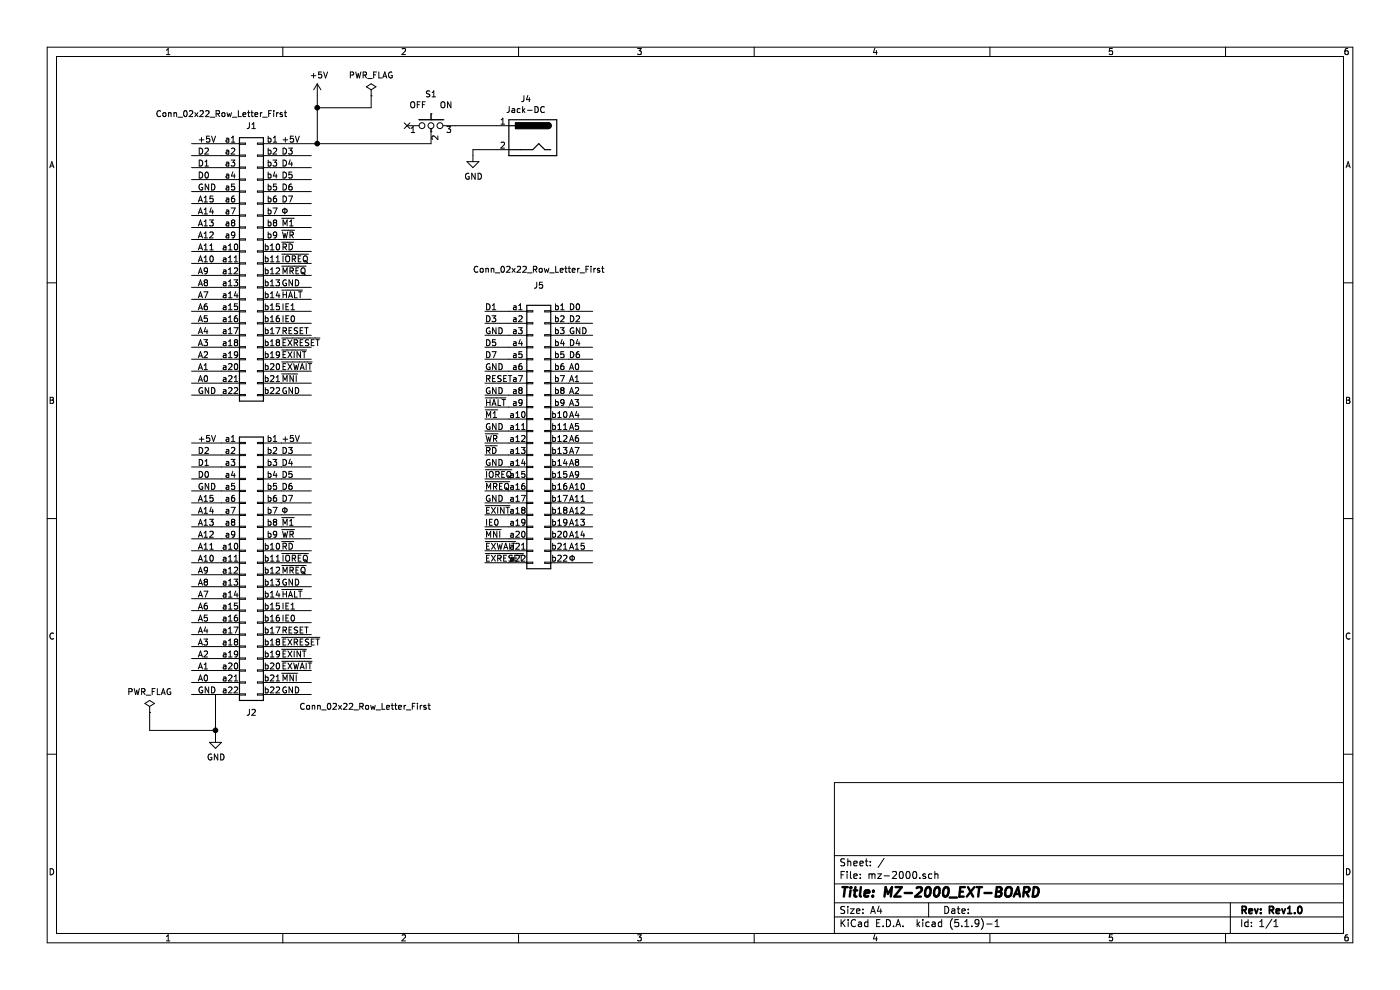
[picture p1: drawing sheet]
EESchema Schematic File Version 4
EELAYER 30 0
EELAYER END
$Descr A4 11693 8268
encoding utf-8
Sheet 1 1
Title "MZ-2000_EXT-BOARD"
Date ""
Rev "Rev1.0"
Comp ""
Comment1 ""
Comment2 ""
Comment3 ""
Comment4 ""
$EndDescr
$Comp
L Connector_Generic:Conn_02x22_Row_Letter_First J1
U 1 1
P 2050 2200
F 0 "J1" H 2100 3350 50  0000 C CNN
F 1 "Conn_02x22_Row_Letter_First" H 1850 3450 50  0000 C CNN
F 2 "mz-2000:BUS_MZ2000" H 2050 2200 50  0001 C CNN
F 3 "~" H 2050 2200 50  0001 C CNN
	1    2050 2200
	1    0    0    -1  
$EndComp
$Comp
L Connector_Generic:Conn_02x22_Row_Letter_First J2
U 1 1
P 2050 4700
F 0 "J2" H 2100 3450 50  0000 C CNN
F 1 "Conn_02x22_Row_Letter_First" H 3050 3500 50  0000 C CNN
F 2 "mz-2000:PinHeader_2x22_P2.54mm_Vertical" H 2050 4700 50  0001 C CNN
F 3 "~" H 2050 4700 50  0001 C CNN
	1    2050 4700
	1    0    0    -1  
$EndComp
Wire Wire Line
	1850 1200 1600 1200
Wire Wire Line
	1850 1300 1600 1300
Wire Wire Line
	1850 1400 1600 1400
Wire Wire Line
	1850 1500 1600 1500
Wire Wire Line
	2350 1200 2650 1200
Wire Wire Line
	2350 1300 2600 1300
$Comp
L power:+5V #PWR02
U 1 1
P 2650 800
F 0 "#PWR02" H 2650 650 50  0001 C CNN
F 1 "+5V" H 2665 973 50  0000 C CNN
F 2 "" H 2650 800 50  0001 C CNN
F 3 "" H 2650 800 50  0001 C CNN
	1    2650 800 
	1    0    0    -1  
$EndComp
Wire Wire Line
	2650 800  2650 900 
Connection ~ 2650 900 
$Comp
L power:GND #PWR01
U 1 1
P 1800 6150
F 0 "#PWR01" H 1800 5900 50  0001 C CNN
F 1 "GND" H 1805 5977 50  0000 C CNN
F 2 "" H 1800 6150 50  0001 C CNN
F 3 "" H 1800 6150 50  0001 C CNN
	1    1800 6150
	1    0    0    -1  
$EndComp
$Comp
L power:PWR_FLAG #FLG02
U 1 1
P 3100 800
F 0 "#FLG02" H 3100 875 50  0001 C CNN
F 1 "PWR_FLAG" H 3100 973 50  0000 C CNN
F 2 "" H 3100 800 50  0001 C CNN
F 3 "~" H 3100 800 50  0001 C CNN
	1    3100 800 
	1    0    0    -1  
$EndComp
Wire Wire Line
	2650 900  3100 900 
Wire Wire Line
	3100 900  3100 800 
$Comp
L power:PWR_FLAG #FLG01
U 1 1
P 1250 5950
F 0 "#FLG01" H 1250 6025 50  0001 C CNN
F 1 "PWR_FLAG" H 1250 6123 50  0000 C CNN
F 2 "" H 1250 5950 50  0001 C CNN
F 3 "~" H 1250 5950 50  0001 C CNN
	1    1250 5950
	1    0    0    -1  
$EndComp
Wire Wire Line
	2650 900  2650 1200
$Comp
L Connector:Jack-DC J4
U 1 1
P 4450 1150
F 0 "J4" H 4507 1475 50  0000 C CNN
F 1 "Jack-DC" H 4507 1384 50  0000 C CNN
F 2 "Connector_BarrelJack:BarrelJack_Horizontal" H 4500 1110 50  0001 C CNN
F 3 "~" H 4500 1110 50  0001 C CNN
	1    4450 1150
	-1   0    0    -1  
$EndComp
Wire Wire Line
	3800 1050 4150 1050
$Comp
L power:GND #PWR04
U 1 1
P 3950 1300
F 0 "#PWR04" H 3950 1050 50  0001 C CNN
F 1 "GND" H 3955 1127 50  0000 C CNN
F 2 "" H 3950 1300 50  0001 C CNN
F 3 "" H 3950 1300 50  0001 C CNN
	1    3950 1300
	1    0    0    -1  
$EndComp
Wire Wire Line
	3950 1300 3950 1250
Wire Wire Line
	3950 1250 4150 1250
$Comp
L Connector_Generic:Conn_02x22_Row_Letter_First J5
U 1 1
P 4450 3600
F 0 "J5" H 4500 4817 50  0000 C CNN
F 1 "Conn_02x22_Row_Letter_First" H 4500 4950 50  0000 C CNN
F 2 "mz-2000:PinHeader_2x22_P2.54mm_Vertical" H 4450 3600 50  0001 C CNN
F 3 "~" H 4450 3600 50  0001 C CNN
	1    4450 3600
	1    0    0    -1  
$EndComp
Wire Wire Line
	4750 2700 4950 2700
Connection ~ 2650 1200
NoConn ~ 3400 1050
$Comp
L Memory_RAM2:SLIDE_SWITCH_3P S1
U 1 1
P 3600 850
F 0 "S1" H 3600 915 50  0000 C CNN
F 1 "OFF   ON" H 3600 824 50  0000 C CNN
F 2 "Connector_PinHeader_2.54mm:PinHeader_1x03_P2.54mm_Vertical" H 3600 875 50  0001 C CNN
F 3 "" H 3600 875 50  0001 C CNN
	1    3600 850 
	1    0    0    -1  
$EndComp
Text Label 1650 1200 0    50   ~ 0
+5V
Text Label 1650 1300 0    50   ~ 0
D2
Text Label 1650 1400 0    50   ~ 0
D1
Text Label 1650 1500 0    50   ~ 0
D0
Text Label 1650 1600 0    50   ~ 0
GND
Text Label 1650 1700 0    50   ~ 0
A15
Text Label 1650 1800 0    50   ~ 0
A14
Text Label 1650 1900 0    50   ~ 0
A13
Text Label 1650 2000 0    50   ~ 0
A12
Text Label 1650 2100 0    50   ~ 0
A11
Text Label 1650 2200 0    50   ~ 0
A10
Text Label 1650 2300 0    50   ~ 0
A9
Text Label 1650 2400 0    50   ~ 0
A8
Text Label 1650 2500 0    50   ~ 0
A7
Text Label 1650 2600 0    50   ~ 0
A6
Text Label 1650 2700 0    50   ~ 0
A5
Text Label 1650 2800 0    50   ~ 0
A4
Text Label 1650 2900 0    50   ~ 0
A3
Text Label 1650 3000 0    50   ~ 0
A2
Text Label 1650 3100 0    50   ~ 0
A1
Text Label 1650 3200 0    50   ~ 0
A0
Text Label 1650 3300 0    50   ~ 0
GND
Text Label 2350 3300 0    50   ~ 0
GND
Text Label 2350 3200 0    50   ~ 0
~MNI
Text Label 2350 3100 0    50   ~ 0
~EXWAIT
Text Label 2350 3000 0    50   ~ 0
~EXINT
Text Label 2350 2800 0    50   ~ 0
RESET
Text Label 2350 2700 0    50   ~ 0
IE0
Text Label 2350 2600 0    50   ~ 0
IE1
Text Label 2350 2500 0    50   ~ 0
~HALT
Text Label 2350 2400 0    50   ~ 0
GND
Text Label 2350 2300 0    50   ~ 0
~MREQ
Text Label 2350 2200 0    50   ~ 0
~IOREQ
Text Label 2350 2100 0    50   ~ 0
~RD
Text Label 2350 2000 0    50   ~ 0
~WR
Text Label 2350 1900 0    50   ~ 0
~M1
Text Label 2350 1800 0    50   ~ 0
Φ
Text Label 2350 1700 0    50   ~ 0
D7
Text Label 2350 1600 0    50   ~ 0
D6
Text Label 2350 1500 0    50   ~ 0
D5
Text Label 2350 1400 0    50   ~ 0
D4
Text Label 2350 1300 0    50   ~ 0
D3
Text Label 2350 1200 0    50   ~ 0
+5V
Wire Wire Line
	1850 1600 1600 1600
Wire Wire Line
	1850 1700 1600 1700
Wire Wire Line
	1850 1800 1600 1800
Wire Wire Line
	1850 1900 1600 1900
Wire Wire Line
	1850 2000 1600 2000
Wire Wire Line
	1850 2100 1600 2100
Wire Wire Line
	1850 2200 1600 2200
Wire Wire Line
	1850 2300 1600 2300
Wire Wire Line
	1850 2400 1600 2400
Wire Wire Line
	1850 2500 1600 2500
Wire Wire Line
	1850 2600 1600 2600
Wire Wire Line
	1850 2700 1600 2700
Wire Wire Line
	1850 2800 1600 2800
Wire Wire Line
	1850 2900 1600 2900
Wire Wire Line
	1850 3000 1600 3000
Wire Wire Line
	1850 3100 1600 3100
Wire Wire Line
	1850 3200 1600 3200
Wire Wire Line
	1850 3300 1600 3300
Wire Wire Line
	2350 1400 2600 1400
Wire Wire Line
	2350 1500 2600 1500
Wire Wire Line
	2350 1600 2600 1600
Wire Wire Line
	2350 1700 2600 1700
Wire Wire Line
	2350 1800 2600 1800
Wire Wire Line
	2350 1900 2600 1900
Wire Wire Line
	2350 2000 2600 2000
Wire Wire Line
	2350 2100 2600 2100
Wire Wire Line
	2350 2200 2600 2200
Wire Wire Line
	2350 2300 2600 2300
Wire Wire Line
	2350 2400 2600 2400
Wire Wire Line
	2350 2500 2600 2500
Wire Wire Line
	2350 2600 2600 2600
Wire Wire Line
	2350 2700 2600 2700
Wire Wire Line
	2350 2800 2600 2800
Wire Wire Line
	2350 2900 2600 2900
Wire Wire Line
	2350 3000 2600 3000
Wire Wire Line
	2350 3100 2600 3100
Wire Wire Line
	2350 3200 2600 3200
Wire Wire Line
	2350 3300 2600 3300
Wire Wire Line
	1850 3700 1600 3700
Wire Wire Line
	1850 3800 1600 3800
Wire Wire Line
	1850 3900 1600 3900
Wire Wire Line
	1850 4000 1600 4000
Text Label 1650 3700 0    50   ~ 0
+5V
Text Label 1650 3800 0    50   ~ 0
D2
Text Label 1650 3900 0    50   ~ 0
D1
Text Label 1650 4000 0    50   ~ 0
D0
Text Label 1650 4100 0    50   ~ 0
GND
Text Label 1650 4200 0    50   ~ 0
A15
Text Label 1650 4300 0    50   ~ 0
A14
Text Label 1650 4400 0    50   ~ 0
A13
Text Label 1650 4500 0    50   ~ 0
A12
Text Label 1650 4600 0    50   ~ 0
A11
Text Label 1650 4700 0    50   ~ 0
A10
Text Label 1650 4800 0    50   ~ 0
A9
Text Label 1650 4900 0    50   ~ 0
A8
Text Label 1650 5000 0    50   ~ 0
A7
Text Label 1650 5100 0    50   ~ 0
A6
Text Label 1650 5200 0    50   ~ 0
A5
Text Label 1650 5300 0    50   ~ 0
A4
Text Label 1650 5400 0    50   ~ 0
A3
Text Label 1650 5500 0    50   ~ 0
A2
Text Label 1650 5600 0    50   ~ 0
A1
Text Label 1650 5700 0    50   ~ 0
A0
Text Label 1650 5800 0    50   ~ 0
GND
Wire Wire Line
	1850 4100 1600 4100
Wire Wire Line
	1850 4200 1600 4200
Wire Wire Line
	1850 4300 1600 4300
Wire Wire Line
	1850 4400 1600 4400
Wire Wire Line
	1850 4500 1600 4500
Wire Wire Line
	1850 4600 1600 4600
Wire Wire Line
	1850 4700 1600 4700
Wire Wire Line
	1850 4800 1600 4800
Wire Wire Line
	1850 4900 1600 4900
Wire Wire Line
	1850 5000 1600 5000
Wire Wire Line
	1850 5100 1600 5100
Wire Wire Line
	1850 5200 1600 5200
Wire Wire Line
	1850 5300 1600 5300
Wire Wire Line
	1850 5400 1600 5400
Wire Wire Line
	1850 5500 1600 5500
Wire Wire Line
	1850 5600 1600 5600
Wire Wire Line
	1850 5700 1600 5700
Wire Wire Line
	1600 5800 1850 5800
Wire Wire Line
	2350 3700 2600 3700
Wire Wire Line
	2350 3800 2600 3800
Text Label 2350 5800 0    50   ~ 0
GND
Text Label 2350 5700 0    50   ~ 0
~MNI
Text Label 2350 5600 0    50   ~ 0
~EXWAIT
Text Label 2350 5500 0    50   ~ 0
~EXINT
Text Label 2350 5300 0    50   ~ 0
RESET
Text Label 2350 5200 0    50   ~ 0
IE0
Text Label 2350 5100 0    50   ~ 0
IE1
Text Label 2350 5000 0    50   ~ 0
~HALT
Text Label 2350 4900 0    50   ~ 0
GND
Text Label 2350 4800 0    50   ~ 0
~MREQ
Text Label 2350 4700 0    50   ~ 0
~IOREQ
Text Label 2350 4600 0    50   ~ 0
~RD
Text Label 2350 4500 0    50   ~ 0
~WR
Text Label 2350 4400 0    50   ~ 0
~M1
Text Label 2350 4200 0    50   ~ 0
D7
Text Label 2350 4100 0    50   ~ 0
D6
Text Label 2350 4000 0    50   ~ 0
D5
Text Label 2350 3900 0    50   ~ 0
D4
Text Label 2350 3800 0    50   ~ 0
D3
Text Label 2350 3700 0    50   ~ 0
+5V
Wire Wire Line
	2350 3900 2600 3900
Wire Wire Line
	2350 4000 2600 4000
Wire Wire Line
	2350 4100 2600 4100
Wire Wire Line
	2350 4200 2600 4200
Wire Wire Line
	2350 4300 2600 4300
Wire Wire Line
	2350 4400 2600 4400
Wire Wire Line
	2350 4500 2600 4500
Wire Wire Line
	2350 4600 2600 4600
Wire Wire Line
	2350 4700 2600 4700
Wire Wire Line
	2350 4800 2600 4800
Wire Wire Line
	2350 4900 2600 4900
Wire Wire Line
	2350 5000 2600 5000
Wire Wire Line
	2350 5100 2600 5100
Wire Wire Line
	2350 5200 2600 5200
Wire Wire Line
	2350 5300 2600 5300
Wire Wire Line
	2350 5400 2600 5400
Wire Wire Line
	2350 5500 2600 5500
Wire Wire Line
	2350 5600 2600 5600
Wire Wire Line
	2350 5700 2600 5700
Wire Wire Line
	1800 5800 1800 6100
Wire Wire Line
	1250 6100 1800 6100
Wire Wire Line
	1250 5950 1250 6100
Connection ~ 1800 6100
Wire Wire Line
	1800 6100 1800 6150
Wire Wire Line
	2650 1200 3600 1200
Wire Wire Line
	4750 2600 4950 2600
Wire Wire Line
	4750 2900 4950 2900
Wire Wire Line
	4750 2800 4950 2800
Wire Wire Line
	4750 3100 4950 3100
Wire Wire Line
	4750 3000 4950 3000
Wire Wire Line
	4750 3300 4950 3300
Wire Wire Line
	4750 3200 4950 3200
Wire Wire Line
	4750 3500 4950 3500
Wire Wire Line
	4750 3400 4950 3400
Wire Wire Line
	4750 3700 4950 3700
Wire Wire Line
	4750 3600 4950 3600
Wire Wire Line
	4750 3900 4950 3900
Wire Wire Line
	4750 3800 4950 3800
Wire Wire Line
	4750 4100 4950 4100
Wire Wire Line
	4750 4000 4950 4000
Wire Wire Line
	4750 4300 4950 4300
Wire Wire Line
	4750 4200 4950 4200
Wire Wire Line
	4750 4500 4950 4500
Wire Wire Line
	4750 4400 4950 4400
Wire Wire Line
	4750 4700 4950 4700
Wire Wire Line
	4750 4600 4950 4600
Wire Wire Line
	4050 2700 4250 2700
Wire Wire Line
	4050 2600 4250 2600
Wire Wire Line
	4050 2900 4250 2900
Wire Wire Line
	4050 2800 4250 2800
Wire Wire Line
	4050 3100 4250 3100
Wire Wire Line
	4050 3000 4250 3000
Wire Wire Line
	4050 3300 4250 3300
Wire Wire Line
	4050 3200 4250 3200
Wire Wire Line
	4050 3500 4250 3500
Wire Wire Line
	4050 3400 4250 3400
Wire Wire Line
	4050 3700 4250 3700
Wire Wire Line
	4050 3600 4250 3600
Wire Wire Line
	4050 3900 4250 3900
Wire Wire Line
	4050 3800 4250 3800
Wire Wire Line
	4050 4100 4250 4100
Wire Wire Line
	4050 4000 4250 4000
Wire Wire Line
	4050 4300 4250 4300
Wire Wire Line
	4050 4200 4250 4200
Wire Wire Line
	4050 4500 4250 4500
Wire Wire Line
	4050 4400 4250 4400
Wire Wire Line
	4050 4700 4250 4700
Wire Wire Line
	4050 4600 4250 4600
Text Label 4050 2600 0    50   ~ 0
D1
Text Label 4050 2700 0    50   ~ 0
D3
Text Label 4050 2800 0    50   ~ 0
GND
Text Label 4050 2900 0    50   ~ 0
D5
Text Label 4050 3000 0    50   ~ 0
D7
Text Label 4050 3100 0    50   ~ 0
GND
Text Label 4050 3200 0    50   ~ 0
RESET
Text Label 4050 3300 0    50   ~ 0
GND
Text Label 4050 3400 0    50   ~ 0
~HALT
Text Label 4050 3500 0    50   ~ 0
~M1
Text Label 4050 3600 0    50   ~ 0
GND
Text Label 4050 3700 0    50   ~ 0
~WR
Text Label 4050 3800 0    50   ~ 0
~RD
Text Label 4050 3900 0    50   ~ 0
GND
Text Label 4050 4000 0    50   ~ 0
~IOREQ
Text Label 4050 4100 0    50   ~ 0
~MREQ
Text Label 4050 4200 0    50   ~ 0
GND
Text Label 4050 4300 0    50   ~ 0
~EXINT
Text Label 4050 4400 0    50   ~ 0
IE0
Text Label 4050 4500 0    50   ~ 0
~MNI
Text Label 4050 4600 0    50   ~ 0
~EXWAIT
Text Label 4050 4700 0    50   ~ 0
~EXRESET
Text Label 4750 4700 0    50   ~ 0
Φ
Wire Wire Line
	2350 5800 2600 5800
Text Label 2350 2900 0    50   ~ 0
~EXRESET
Text Label 2350 5400 0    50   ~ 0
~EXRESET
Text Label 4750 4600 0    50   ~ 0
A15
Text Label 4750 4500 0    50   ~ 0
A14
Text Label 4750 4400 0    50   ~ 0
A13
Text Label 4750 4300 0    50   ~ 0
A12
Text Label 4750 4200 0    50   ~ 0
A11
Text Label 4750 4100 0    50   ~ 0
A10
Text Label 4750 4000 0    50   ~ 0
A9
Text Label 4750 3900 0    50   ~ 0
A8
Text Label 4750 3800 0    50   ~ 0
A7
Text Label 4750 3700 0    50   ~ 0
A6
Text Label 4750 3600 0    50   ~ 0
A5
Text Label 4750 3500 0    50   ~ 0
A4
Text Label 4750 3400 0    50   ~ 0
A3
Text Label 4750 3300 0    50   ~ 0
A2
Text Label 4750 3200 0    50   ~ 0
A1
Text Label 4750 3100 0    50   ~ 0
A0
Text Label 4750 3000 0    50   ~ 0
D6
Text Label 4750 2900 0    50   ~ 0
D4
Text Label 4750 2800 0    50   ~ 0
GND
Text Label 4750 2700 0    50   ~ 0
D2
Text Label 4750 2600 0    50   ~ 0
D0
Text Label 2350 4300 0    50   ~ 0
Φ
$EndSCHEMATC
